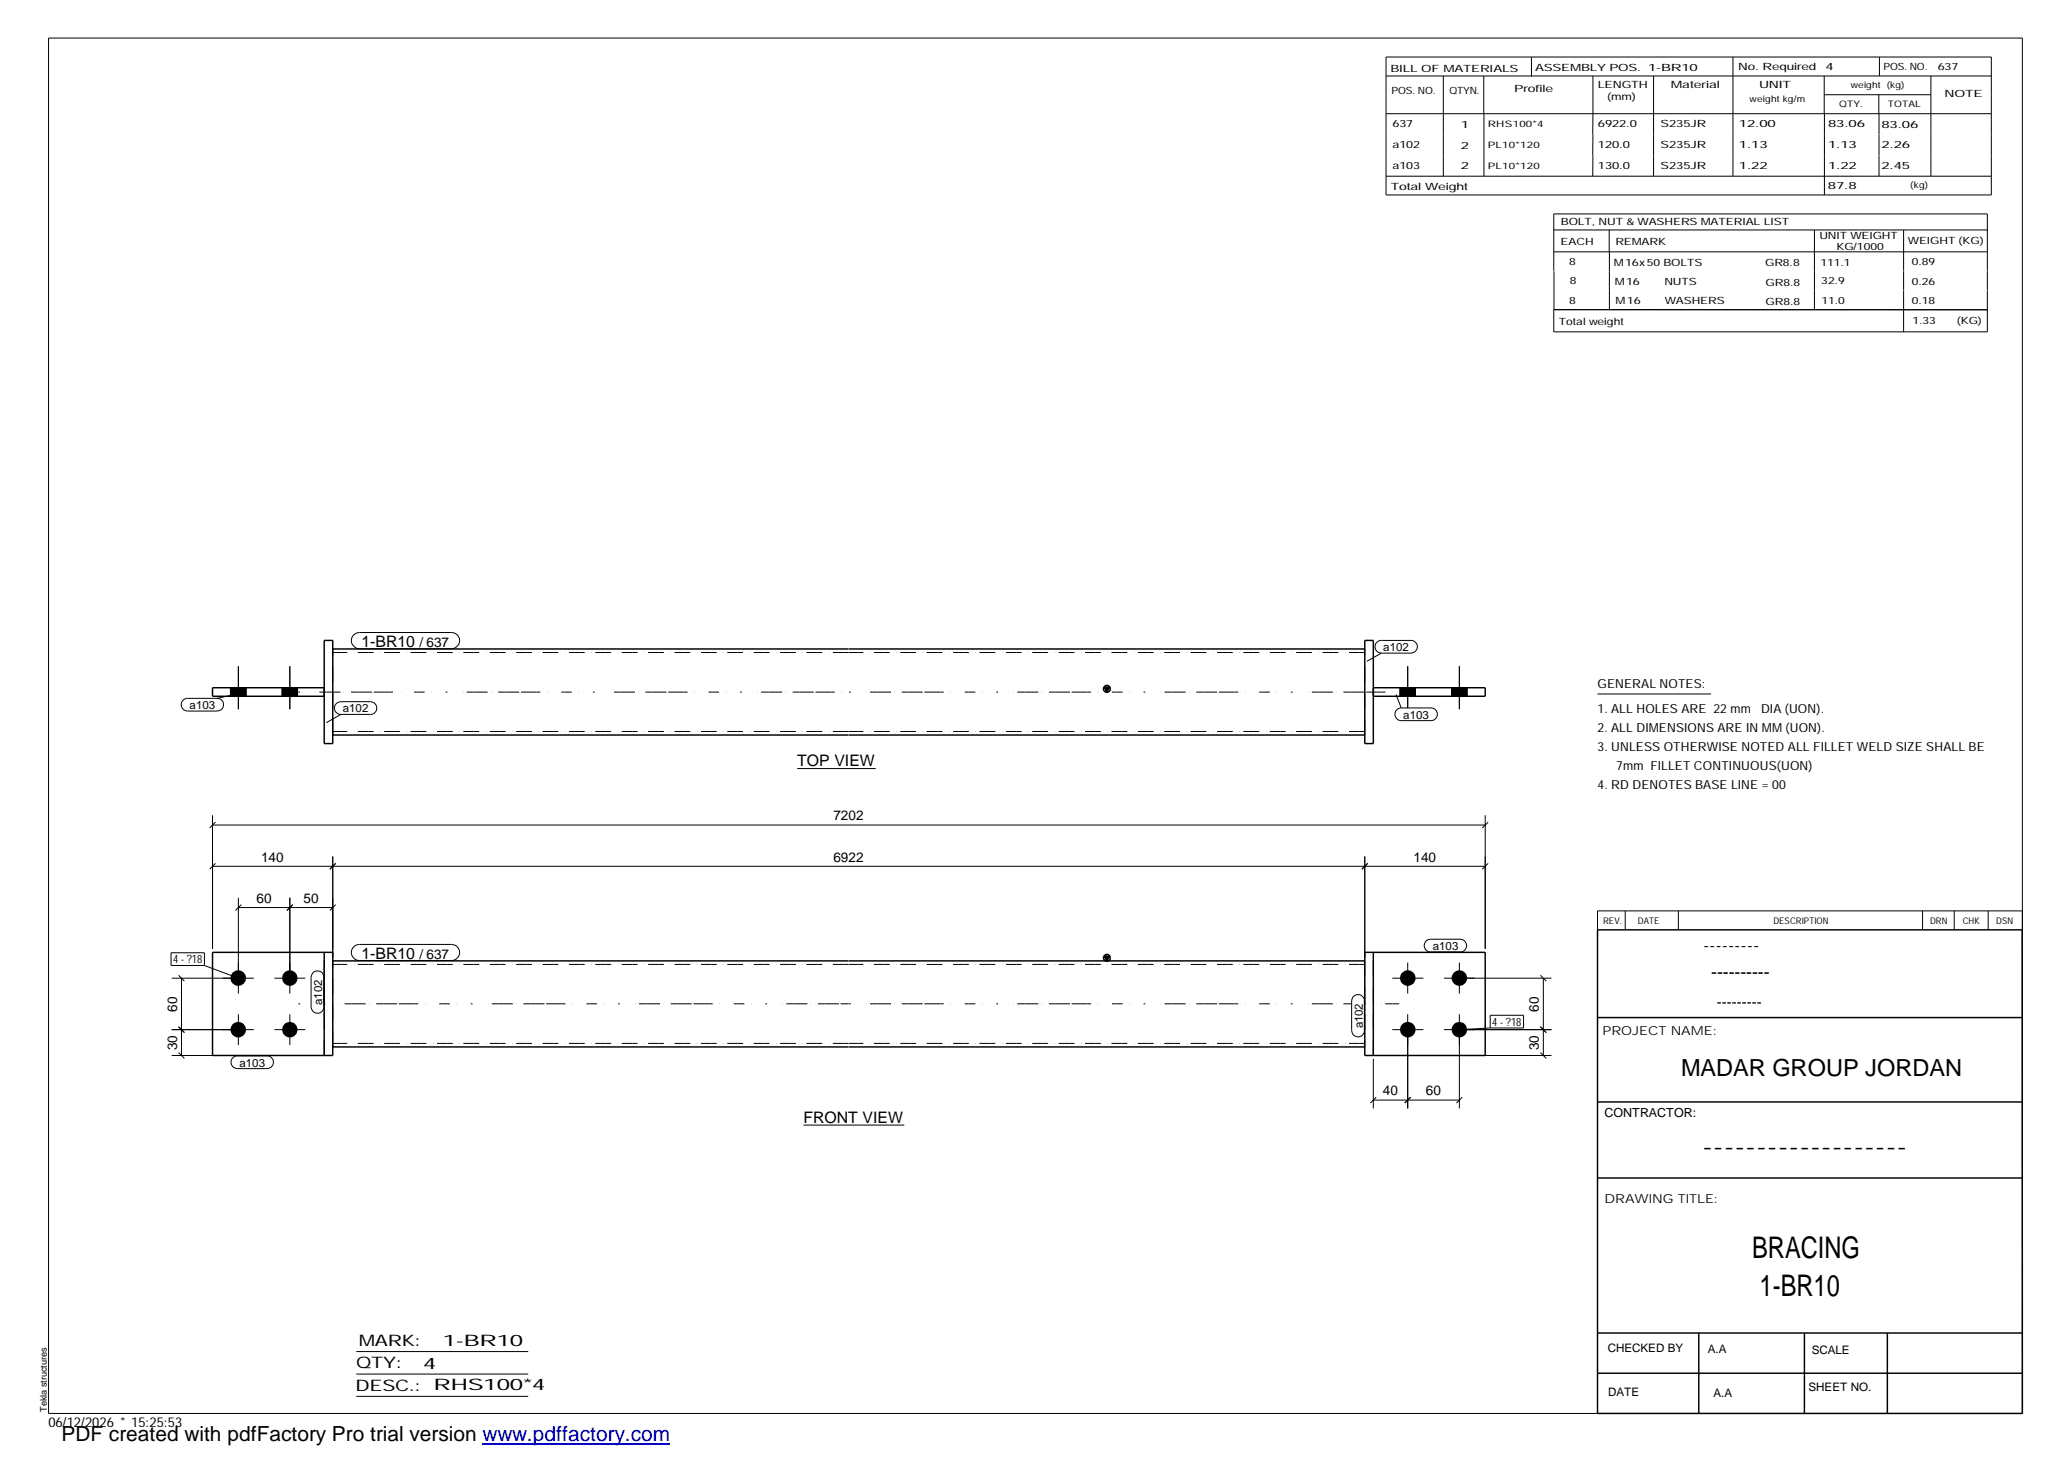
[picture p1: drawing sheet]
<svg xmlns="http://www.w3.org/2000/svg" width="420mm" height="297mm" viewBox="0 0 420 297" stroke-linecap="round" stroke-linejoin="round" font-family="sans-serif">
<g fill="#000">
<path d="M224.3 139.6h1.2l-.6 1zM224.3 194.3h1.2l-.6 .9z"/>
<path d="M46.8 139.7h3.2v1.8h-3.2z" fill-rule="evenodd"/>
<path d="M46.8 139.7h3.2v1.8h-3.2z" fill-rule="evenodd"/>
<path d="M57.3 139.7h3.2v1.8h-3.2z" fill-rule="evenodd"/>
<path d="M57.3 139.7h3.2v1.8h-3.2z" fill-rule="evenodd"/>
<path d="M284.4 139.7h3.2v1.8h-3.2z" fill-rule="evenodd"/>
<path d="M284.4 139.7h3.2v1.8h-3.2z" fill-rule="evenodd"/>
<path d="M294.9 139.7h3.2v1.8h-3.2z" fill-rule="evenodd"/>
<path d="M294.9 139.7h3.2v1.8h-3.2z" fill-rule="evenodd"/>
<circle cx="48.4" cy="198.7" r="1.58"/>
<circle cx="58.9" cy="198.7" r="1.57"/>
<circle cx="286" cy="198.7" r="1.57"/>
<circle cx="296.5" cy="198.7" r="1.57"/>
<circle cx="48.4" cy="209.2" r="1.57"/>
<circle cx="58.9" cy="209.2" r="1.56"/>
<circle cx="286" cy="209.2" r="1.58"/>
<circle cx="296.5" cy="209.2" r="1.57"/>
</g>
<g fill="none" stroke="#000" stroke-width=".2">
<path d="M9.9 7.7h401v279.5h-401zM281.6 11.6h123v28h-123zM281.6 15.4h123M293.2 15.4v20.4M301.5 15.4v7.7M311.1 11.6v3.9M323.6 15.4v16.2M336 15.4v20.4M352.1 11.6v24.2M370.6 15.4v7.7M370.7 19.2h21.6M381.7 19.2v3.9"/>
<path d="M381.8 11.6v3.8M392.3 15.4v20.4M281.6 23.1h123M281.6 35.8h123M301.5 23.1v12.7M323.6 31.6v4.2M370.7 23.1v16.5M381.8 23.1v12.7M315.7 51.2h88.1M315.7 55v-11.5h88.1v11.5M315.7 46.7h88.1M315.7 55.1v7.8"/>
<path d="M326.9 46.7v4.5M327 51.2v11.7M368.6 46.7v16.2M386.8 46.7v8.3M386.8 55.1v3.8M386.8 59v8.4M403.8 55.1v3.8M403.8 59v8.4h-88.1v-4.5M315.7 62.9h88.1M46.8 139.7v1.8M48.4 135.4v8.7M50 139.7v1.8"/>
<path d="M57.3 139.7v1.8M58.9 135.4v8.7M60.5 139.7v1.8M71.9 129l.5-.4 .6-.1h18.7a1.65 1.65 0 0 1 1.7 1.7 1.65 1.65 0 0 1-1.7 1.6h-18.7a1.65 1.65 0 0 1-1.5-1 1.65 1.65 0 0 1 .4-1.8zM279.6 130.7l.8-.6h6.3a1.29 1.29 0 0 1 1.3 1.3 1.29 1.29 0 0 1-1.3 1.3h-6a1.31 1.31 0 0 1-1.1-2zM280.7 132.7l-3 1.7M284.4 139.7v1.8M286 135.4v8.5M287.6 139.7v1.8M294.9 139.7v1.8M296.5 135.4v8.7M298.1 139.7v1.8"/>
<path d="M37.4 142.1l.4-.2h6.3a1.29 1.29 0 0 1 1.3 1.3 1.29 1.29 0 0 1-1.3 1.3h-6a1.3 1.3 0 0 1-1.2-1 1.3 1.3 0 0 1 .5-1.4zM47.8 141.1l-3.7 .8M68.3 142.9l1-.3h6a1.29 1.29 0 0 1 1.3 1.3 1.29 1.29 0 0 1-1.3 1.2h-6a1.27 1.27 0 0 1-1.3-.7 1.27 1.27 0 0 1 .3-1.5zM69.3 145.1l-3 1.7M162 156.2h15.9M283.6 141.1l1.1 2.7M283.8 144.2l.6-.4h6.3a1.29 1.29 0 0 1 1.3 1.3 1.29 1.29 0 0 1-1.3 1.3h-6a1.29 1.29 0 0 1-1.2-.8 1.29 1.29 0 0 1 .3-1.4zM324.6 141h23M43.2 167.6h258.6M43.2 165.6v27.2M43.2 176h258.6M43.8 167l-1.2 1.2"/>
<path d="M43.8 175.4l-1.2 1.2M67.6 174v20.5M68.2 175.4l-1.2 1.2M277.3 174v20.5M277.9 175.4l-1.2 1.2M301.8 165.6v27.2M302.3 167l-1.1 1.2M302.3 175.4l-1.1 1.2M34.8 193.6h6.7v2.6h-6.7zM34.9 198.7h16.7M36.3 198.1l1.2 1.2M36.9 198.7v15.7"/>
<path d="M41.5 196.2l6.9 2.5M48.4 182.4v19.5M48.4 184.4h19.2M49 183.8l-1.2 1.2M55.8 198.7h6.2M58.9 182.4v19.5M59.5 183.8l-1.2 1.2M63.6 197.6a1.27 1.27 0 0 1 1.4-.3 1.27 1.27 0 0 1 .8 1.2v6.1a1.29 1.29 0 0 1-1.3 1.3 1.29 1.29 0 0 1-1.3-1.3v-6.1zM68.2 183.8l-1.2 1.2M71.9 192.3l.5-.3 .6-.1h18.7a1.63 1.63 0 0 1 1.7 1.6 1.63 1.63 0 0 1-1.7 1.6h-18.7a1.62 1.62 0 0 1-1.5-1 1.62 1.62 0 0 1 .4-1.8zM282.9 198.7h6.3M286 195.6v6.3"/>
<path d="M289.7 191.2l.5-.3 .5-.1h6a1.29 1.29 0 0 1 1.3 1.3 1.29 1.29 0 0 1-1.3 1.3h-6a1.31 1.31 0 0 1-1.2-.8 1.31 1.31 0 0 1 .2-1.4zM293.4 198.7h21.8M296.5 195.6v6.3M313 198.1l1.2 1.2M313.6 198.7v15.7M330.2 185.1v3.8M341 185.1v3.8M390.6 185.1v3.8M397 185.1v3.8M403.9 185.1v3.8M410.9 185.1h-86.3v3.8M34.9 209.2h16.7"/>
<path d="M34.9 214.4h30.3M36.3 213.9l1.2 1.1M36.3 208.6l1.2 1.2M47.2 215.1l.8-.6h6.3a1.29 1.29 0 0 1 1.3 1.3 1.29 1.29 0 0 1-1.3 1.3h-6.1a1.31 1.31 0 0 1-1-2zM48.4 206.1v6.2M55.8 209.2h6.2M58.9 206.1v6.2M275 202.4a1.3 1.3 0 0 1 1.4-.2 1.3 1.3 0 0 1 .8 1.2v6a1.29 1.29 0 0 1-1.3 1.3 1.29 1.29 0 0 1-1.3-1.3v-6zM279 215.1v10.1M279.7 214.4h35.5M282.9 209.2h6.3M286 206.1v19.1"/>
<path d="M293.4 209.2h21.8M296.5 206.1v19.1M302.8 206.3h6.7v2.6h-6.7zM302.8 208.9l-6.3 .3M313 213.9l1.2 1.1M313 208.6l1.2 1.2M163.2 228.6h20.5M279 223.5h17.5M279.6 222.9l-1.2 1.2M286.6 222.9l-1.2 1.2M297.1 222.9l-1.2 1.2M72.4 274.6h34.9"/>
<path d="M72.4 279.2h34.9M72.4 283.7h34.9"/>
</g>
<g fill="none" stroke="#000" stroke-width=".3">
<path d="M65.9 130.1h1.7v21h-1.7zM65.9 139.7h-22.7v1.8h22.7M67.6 131.9h104.8M172.5 131.9h104.8M224.3 139.6h1.2l-.6 1zM277.3 130.1h1.7v21h-1.7zM279 139.7h22.8v1.8h-22.8M67.6 149.3h104.8M172.5 149.3h104.8M43.2 193.5h24.4v20.9h-24.4zM65.9 193.5v20.9M67.6 195.2h104.8"/>
<path d="M172.5 195.2h104.8M224.3 194.3h1.2l-.6 .9zM277.3 193.5h24.5v20.9h-24.5zM279 193.5v20.9M324.6 188.9h86.2l.1 98.3h-86.3zM67.6 212.7h104.8M172.5 212.7h104.8M324.6 206.7h86.3M324.6 239.3h86.3M324.6 223.9h86.3M324.6 270.8h86.3M324.6 279h86.3"/>
<path d="M345.1 270.8v16.4M366.6 270.8v16.4M383.5 270.8v16.4"/>
<circle cx="224.9" cy="140" r=".68"/>
<circle cx="224.9" cy="194.6" r=".69"/>
</g>
<g fill="none" stroke="#000" stroke-width=".2" stroke-dasharray="1.1 0 2.1 .7 0 1.4" stroke-linecap="butt">
<path d="M172.4 132.6h-104.8M277.3 132.6h-104.8M67.6 149.3v-17.4M172.4 148.6h-104.8M277.3 149.3v-17.4M277.3 148.6h-104.8M172.4 195.9h-104.8M277.3 195.2v17.5M277.3 195.9h-104.8M65.9 214.4v-20.9M67.6 212.7v-17.5M172.4 212h-104.8"/>
<path d="M277.3 212h-104.8M279 214.4v-20.9"/>
</g>
<path d="M60.6 140.6h111.8M172.5 140.6h111.8M60.6 203.9h2.7M65.7 203.9h106.7M172.5 203.9h102.2M277.2 203.9h7.1" fill="none" stroke="#000" stroke-width=".2" stroke-dasharray=".4 3.2 0 .7 1.4 0 2.8 .7 0 1.4 1.4 0 2.8" stroke-linecap="butt"/>
<path d="M98 293.3h38.2" fill="none" stroke="#00f" stroke-width=".3"/>
<g font-size="6.1">
<text x="356" y="255.5">BRACING</text>
<text x="357.5" y="263.3">1-BR10</text>
</g>
<text font-size="4.8" x="341.5" y="218.6">MADAR GROUP JORDAN</text>
<text font-size="4.2" x="12.5" y="292.7">PDF created with pdfFactory Pro trial version www.pdffactory.com</text>
<g font-size="3.6">
<text x="346.1" y="193.2">---------</text>
<text x="347.7" y="198.6">----------</text>
<text x="345.8" y="234.2">-------------------</text>
</g>
<g font-size="3.2">
<text x="73.4" y="131.4">1-BR10</text>
<text x="162" y="155.6">TOP VIEW</text>
<text x="73.4" y="194.8">1-BR10</text>
<text x="163.2" y="228.1">FRONT VIEW</text>
<text x="72.9" y="273.5">MARK:</text>
<text x="90" y="273.5">1-BR10</text>
<text x="72.4" y="278">QTY:</text>
<text x="86" y="278.1">4</text>
<text x="72.2" y="282.6">DESC.:</text>
<text x="88.1" y="282.4">RHS100*4</text>
</g>
<text font-size="3" x="348.8" y="204.5">---------</text>
<g font-size="2.8">
<text x="85.3" y="131.4">/ 637</text>
<text x="169.3" y="166.7">7202</text>
<text x="53" y="175.1">140</text>
<text x="169.3" y="175.1">6922</text>
<text x="287.2" y="175.1">140</text>
<text x="52.1" y="183.5">60</text>
<text x="61.7" y="183.5">50</text>
<text x="85.3" y="194.8">/ 637</text>
<text x="36" y="205.5" transform="rotate(-90 36 205.5)">60</text>
<text x="312.6" y="205.5" transform="rotate(-90 312.6 205.5)">60</text>
<text x="36" y="213.4" transform="rotate(-90 36 213.4)">30</text>
<text x="312.6" y="213.4" transform="rotate(-90 312.6 213.4)">30</text>
<text x="281" y="222.6">40</text>
<text x="289.7" y="222.6">60</text>
<text x="9.8" y="290">06/12/2026 * 15:25:53</text>
</g>
<g font-size="2.5">
<text x="324.6" y="139.9">GENERAL NOTES:</text>
<text x="324.6" y="148.7">2. ALL DIMENSIONS ARE IN MM (UON).</text>
<text x="324.6" y="144.9">1. ALL HOLES ARE 22 mm</text>
<text x="357.8" y="144.9">DIA (UON).</text>
<text x="324.6" y="152.5">3. UNLESS OTHERWISE NOTED ALL FILLET WELD SIZE SHALL BE</text>
<text x="324.6" y="160.2">4. RD DENOTES BASE LINE = 00</text>
<text x="328.4" y="156.4">7mm FILLET CONTINUOUS(UON)</text>
<text x="325.6" y="210.3">PROJECT NAME:</text>
<text x="326" y="226.9">CONTRACTOR:</text>
<text x="326" y="244.4">DRAWING TITLE:</text>
</g>
<g font-size="2.4">
<text x="326.7" y="274.7">CHECKED BY</text>
<text x="347" y="275">A.A</text>
<text x="368.1" y="275.1">SCALE</text>
<text x="326.7" y="283.6">DATE</text>
<text x="348.1" y="283.9">A.A</text>
<text x="367.5" y="282.6">SHEET NO.</text>
</g>
<g font-size="2.3">
<text x="281.1" y="132.3">a102</text>
<text x="38.5" y="144">a103</text>
<text x="69.6" y="144.7">a102</text>
<text x="285.1" y="146">a103</text>
<text x="35.2" y="195.7">4 - ?18</text>
<text x="291.1" y="193">a103</text>
<text x="65.4" y="204.2" transform="rotate(-90 65.4 204.2)">a102</text>
<text x="276.9" y="208.9" transform="rotate(-90 276.9 208.9)">a102</text>
<text x="303.2" y="208.4">4 - ?18</text>
<text x="48.6" y="216.7">a103</text>
</g>
<g font-size="2">
<text x="282.5" y="14.6">BILL OF MATERIALS</text>
<text x="311.9" y="14.4">ASSEMBLY POS.</text>
<text x="324.6" y="17.9">LENGTH</text>
<text x="334.9" y="14.4">1-BR10</text>
<text x="339.5" y="17.9">Material</text>
<text x="353.1" y="14.2">No. Required</text>
<text x="357.4" y="17.9">UNIT</text>
<text x="370.9" y="14.2">4</text>
<text x="382.7" y="14.2">POS. NO.</text>
<text x="393.7" y="14.3">637</text>
<text x="282.7" y="19.1">POS. NO.</text>
<text x="294.5" y="19">QTYN.</text>
<text x="307.6" y="18.7">Profile</text>
<text x="326.5" y="20.4">(mm)</text>
<text x="395.1" y="19.6">NOTE</text>
<text x="282.9" y="25.8">637</text>
<text x="296.8" y="26">1</text>
<text x="324.7" y="25.9">6922.0</text>
<text x="337.4" y="25.9">S235JR</text>
<text x="353.3" y="25.9">12.00</text>
<text x="371.4" y="25.9">83.06</text>
<text x="382.3" y="25.9">83.06</text>
<text x="282.9" y="30">a102</text>
<text x="282.9" y="34.3">a103</text>
<text x="296.8" y="30.2">2</text>
<text x="296.8" y="34.4">2</text>
<text x="324.7" y="30.1">120.0</text>
<text x="324.7" y="34.4">130.0</text>
<text x="337.4" y="30.1">S235JR</text>
<text x="337.4" y="34.3">S235JR</text>
<text x="353.3" y="30.1">1.13</text>
<text x="353.3" y="34.4">1.22</text>
<text x="371.4" y="30.1">1.13</text>
<text x="371.4" y="34.3">1.22</text>
<text x="382.3" y="30.2">2.26</text>
<text x="382.3" y="34.4">2.45</text>
<text x="282.6" y="38.6">Total Weight</text>
<text x="371.4" y="38.5">87.8</text>
<text x="317.1" y="45.7">BOLT, NUT &amp; WASHERS MATERIAL LIST</text>
<text x="317.1" y="49.8">EACH</text>
<text x="318.8" y="53.9">8</text>
<text x="328.2" y="49.7">REMARK</text>
<text x="369.7" y="48.5">UNIT WEIGHT</text>
<text x="373.1" y="50.7">KG/1000</text>
<text x="387.6" y="49.6">WEIGHT (KG)</text>
<text x="388.4" y="53.9">0.89</text>
<text x="318.9" y="57.7">8</text>
<text x="327.9" y="54">M16x50 BOLTS</text>
<text x="328.1" y="57.8">M16</text>
<text x="338.2" y="57.8">NUTS</text>
<text x="358.6" y="54">GR8.8</text>
<text x="358.7" y="58.1">GR8.8</text>
<text x="369.9" y="54">111.1</text>
<text x="370" y="57.8">32.9</text>
<text x="388.4" y="57.8">0.26</text>
<text x="316.7" y="65.9">Total weight</text>
<text x="318.8" y="61.8">8</text>
<text x="328.3" y="61.8">M16</text>
<text x="338.2" y="61.8">WASHERS</text>
<text x="358.7" y="62">GR8.8</text>
<text x="370.1" y="61.7">11.0</text>
<text x="388.4" y="61.8">0.18</text>
<text x="388.6" y="65.8">1.33</text>
<text x="397.6" y="65.7">(KG)</text>
</g>
<g font-size="1.9">
<text x="325.7" y="187.8">REV.</text>
<text x="332.8" y="187.6">DATE</text>
<text x="360.3" y="187.7">DESCRIPTION</text>
<text x="392.1" y="187.6">DRN</text>
<text x="398.8" y="187.6">CHK</text>
<text x="405.6" y="187.7">DSN</text>
<text x="9.5" y="286.8" transform="rotate(-90 9.5 286.8)">Tekla structures</text>
</g>
<g font-size="1.8">
<text x="376" y="17.9">weight (kg)</text>
<text x="355.5" y="20.7">weight kg/m</text>
<text x="373.6" y="21.7">QTY.</text>
<text x="383.5" y="21.8">TOTAL</text>
<text x="302.3" y="25.9">RHS100*4</text>
<text x="302.3" y="30.1">PL10*120</text>
<text x="302.3" y="34.3">PL10*120</text>
<text x="388.1" y="38.2">(kg)</text>
</g>
</svg>
